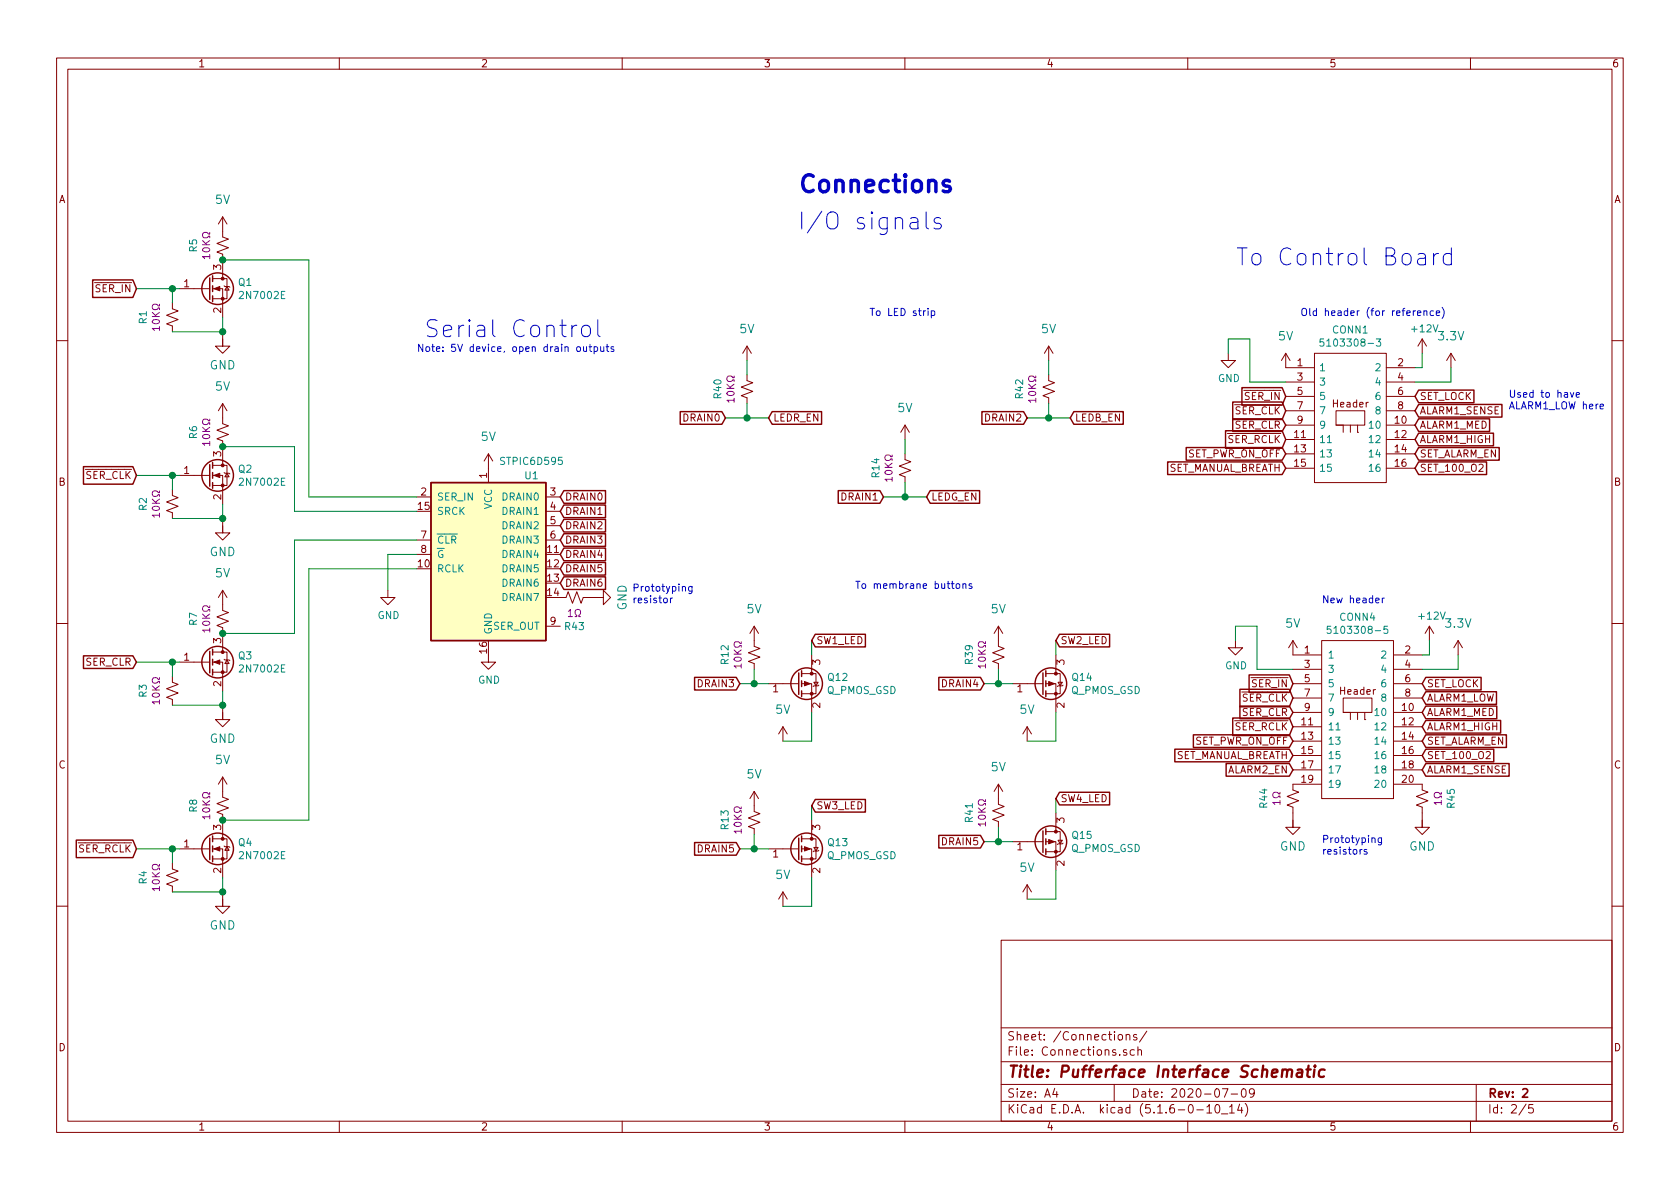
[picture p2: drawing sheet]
EESchema Schematic File Version 4
EELAYER 30 0
EELAYER END
$Descr A4 11693 8268
encoding utf-8
Sheet 2 5
Title "Pufferface Interface Schematic"
Date "2020-07-09"
Rev "2"
Comp ""
Comment1 ""
Comment2 ""
Comment3 ""
Comment4 ""
$EndDescr
$Comp
L Pufferfish:3.3V #SUPPLY?
U 1 1
P 10100 2550
AR Path="/5F0AC5EA" Ref="#SUPPLY?"  Part="1" 
AR Path="/5EE1053C/5F0AC5EA" Ref="#SUPPLY?"  Part="1" 
AR Path="/5EE81B75/5F0AC5EA" Ref="#SUPPLY?"  Part="1" 
AR Path="/5EE54DB7/5F0AC5EA" Ref="#SUPPLY?"  Part="1" 
AR Path="/5F073FC4/5F0AC5EA" Ref="#SUPPLY02"  Part="1" 
F 0 "#SUPPLY02" H 10100 2550 50  0001 C CNN
F 1 "3.3V" H 10100 2772 59  0000 C CNN
F 2 "" H 10100 2550 50  0001 C CNN
F 3 "" H 10100 2550 50  0001 C CNN
	1    10100 2550
	1    0    0    -1  
$EndComp
$Comp
L power:GND #PWR01
U 1 1
P 8550 2450
F 0 "#PWR01" H 8550 2200 50  0001 C CNN
F 1 "GND" H 8555 2277 50  0000 C CNN
F 2 "" H 8550 2450 50  0001 C CNN
F 3 "" H 8550 2450 50  0001 C CNN
	1    8550 2450
	1    0    0    -1  
$EndComp
Text GLabel 950  3300 0    50   Input ~ 0
~SER_CLK
Text GLabel 950  5900 0    50   Input ~ 0
~SER_RCLK
Text GLabel 8950 3150 0    50   Input ~ 0
SET_PWR_ON_OFF
Text GLabel 8950 3250 0    50   Input ~ 0
SET_MANUAL_BREATH
Wire Wire Line
	8950 2650 8700 2650
Wire Wire Line
	8700 2650 8700 2350
Wire Wire Line
	8700 2350 8550 2350
Wire Wire Line
	8550 2350 8550 2450
Text Notes 8600 1850 0    118  ~ 0
To Control Board
Wire Wire Line
	9900 2550 9850 2550
Wire Wire Line
	9900 2450 9900 2550
$Comp
L power:+12V #PWR02
U 1 1
P 9900 2450
F 0 "#PWR02" H 9900 2300 50  0001 C CNN
F 1 "+12V" H 9915 2623 50  0000 C CNN
F 2 "" H 9900 2450 50  0001 C CNN
F 3 "" H 9900 2450 50  0001 C CNN
	1    9900 2450
	1    0    0    -1  
$EndComp
$Comp
L Pufferfish:5V #SUPPLY01
U 1 1
P 8950 2550
F 0 "#SUPPLY01" H 8950 2550 50  0001 C CNN
F 1 "5V" H 8950 2772 59  0000 C CNN
F 2 "" H 8950 2550 50  0001 C CNN
F 3 "" H 8950 2550 50  0001 C CNN
	1    8950 2550
	1    0    0    -1  
$EndComp
$Comp
L power:GND #PWR03
U 1 1
P 2700 4100
F 0 "#PWR03" H 2700 3850 50  0001 C CNN
F 1 "GND" H 2705 3927 50  0000 C CNN
F 2 "" H 2700 4100 50  0001 C CNN
F 3 "" H 2700 4100 50  0001 C CNN
	1    2700 4100
	1    0    0    -1  
$EndComp
Text GLabel 8950 2750 0    50   Input ~ 0
~SER_IN
Text GLabel 8950 2850 0    50   Input ~ 0
~SER_CLK
Text GLabel 8950 3050 0    50   Input ~ 0
~SER_RCLK
$Comp
L Pufferfish:RES_SMD_0805 R?
U 1 1
P 1200 2200
AR Path="/5F0DB61F" Ref="R?"  Part="1" 
AR Path="/5EE41C08/5F0DB61F" Ref="R?"  Part="1" 
AR Path="/5F073FE9/5F0DB61F" Ref="R?"  Part="1" 
AR Path="/5F073FC4/5F0DB61F" Ref="R1"  Part="1" 
F 0 "R1" V 995 2200 50  0000 C CNN
F 1 "RES_SMD_0805" H 1280 2010 50  0001 L CNN
F 2 "Pufferfish:RES_SMD_0805" H 1400 1800 50  0001 C CNN
F 3 "~" H 1200 2200 50  0001 C CNN
F 4 "?%" H 1350 2100 50  0001 C CNN "Tolerance"
F 5 "10KΩ" V 1086 2200 50  0000 C CNN "Resistance"
	1    1200 2200
	1    0    0    -1  
$EndComp
$Comp
L Pufferfish:GND #GND?
U 1 1
P 1550 2400
AR Path="/5F0DB625" Ref="#GND?"  Part="1" 
AR Path="/5EE41C08/5F0DB625" Ref="#GND?"  Part="1" 
AR Path="/5F073FE9/5F0DB625" Ref="#GND?"  Part="1" 
AR Path="/5F073FC4/5F0DB625" Ref="#GND01"  Part="1" 
F 0 "#GND01" H 1550 2400 50  0001 C CNN
F 1 "GND" H 1550 2270 59  0000 C CNN
F 2 "" H 1550 2400 50  0001 C CNN
F 3 "" H 1550 2400 50  0001 C CNN
	1    1550 2400
	1    0    0    -1  
$EndComp
Wire Wire Line
	1200 2300 1550 2300
Wire Wire Line
	1550 2200 1550 2300
Connection ~ 1550 2300
Wire Wire Line
	1200 3300 1200 3400
Wire Wire Line
	1200 3300 1250 3300
$Comp
L Transistor_FET:2N7002E Q?
U 1 1
P 1450 3300
AR Path="/5F073FE9/5F119AA1" Ref="Q?"  Part="1" 
AR Path="/5F073FC4/5F119AA1" Ref="Q2"  Part="1" 
F 0 "Q2" H 1654 3346 50  0000 L CNN
F 1 "2N7002E" H 1654 3255 50  0000 L CNN
F 2 "Package_TO_SOT_SMD:SOT-23" H 1650 3225 50  0001 L CIN
F 3 "http://www.diodes.com/assets/Datasheets/ds30376.pdf" H 1450 3300 50  0001 L CNN
	1    1450 3300
	1    0    0    -1  
$EndComp
$Comp
L Pufferfish:RES_SMD_0805 R?
U 1 1
P 1200 3500
AR Path="/5F119AAD" Ref="R?"  Part="1" 
AR Path="/5EE41C08/5F119AAD" Ref="R?"  Part="1" 
AR Path="/5F073FE9/5F119AAD" Ref="R?"  Part="1" 
AR Path="/5F073FC4/5F119AAD" Ref="R2"  Part="1" 
F 0 "R2" V 995 3500 50  0000 C CNN
F 1 "RES_SMD_0805" H 1280 3310 50  0001 L CNN
F 2 "Pufferfish:RES_SMD_0805" H 1400 3100 50  0001 C CNN
F 3 "~" H 1200 3500 50  0001 C CNN
F 4 "?%" H 1350 3400 50  0001 C CNN "Tolerance"
F 5 "10KΩ" V 1086 3500 50  0000 C CNN "Resistance"
	1    1200 3500
	1    0    0    -1  
$EndComp
$Comp
L Pufferfish:GND #GND?
U 1 1
P 1550 3700
AR Path="/5F119AB7" Ref="#GND?"  Part="1" 
AR Path="/5EE41C08/5F119AB7" Ref="#GND?"  Part="1" 
AR Path="/5F073FE9/5F119AB7" Ref="#GND?"  Part="1" 
AR Path="/5F073FC4/5F119AB7" Ref="#GND02"  Part="1" 
F 0 "#GND02" H 1550 3700 50  0001 C CNN
F 1 "GND" H 1550 3570 59  0000 C CNN
F 2 "" H 1550 3700 50  0001 C CNN
F 3 "" H 1550 3700 50  0001 C CNN
	1    1550 3700
	1    0    0    -1  
$EndComp
Wire Wire Line
	1200 3600 1550 3600
Wire Wire Line
	1550 3500 1550 3600
$Comp
L Pufferfish:RES_SMD_0805 R?
U 1 1
P 1550 3000
AR Path="/5F119AC5" Ref="R?"  Part="1" 
AR Path="/5EE41C08/5F119AC5" Ref="R?"  Part="1" 
AR Path="/5F073FE9/5F119AC5" Ref="R?"  Part="1" 
AR Path="/5F073FC4/5F119AC5" Ref="R6"  Part="1" 
F 0 "R6" V 1345 3000 50  0000 C CNN
F 1 "RES_SMD_0805" H 1630 2810 50  0001 L CNN
F 2 "Pufferfish:RES_SMD_0805" H 1750 2600 50  0001 C CNN
F 3 "~" H 1550 3000 50  0001 C CNN
F 4 "?%" H 1700 2900 50  0001 C CNN "Tolerance"
F 5 "10KΩ" V 1436 3000 50  0000 C CNN "Resistance"
	1    1550 3000
	1    0    0    -1  
$EndComp
$Comp
L Pufferfish:5V #SUPPLY04
U 1 1
P 1550 2900
F 0 "#SUPPLY04" H 1550 2900 50  0001 C CNN
F 1 "5V" H 1550 3122 59  0000 C CNN
F 2 "" H 1550 2900 50  0001 C CNN
F 3 "" H 1550 2900 50  0001 C CNN
	1    1550 2900
	1    0    0    -1  
$EndComp
Wire Wire Line
	950  3300 1200 3300
Connection ~ 1200 3300
Connection ~ 1550 3600
Wire Wire Line
	1200 4600 1200 4700
Wire Wire Line
	1200 4600 1250 4600
$Comp
L Transistor_FET:2N7002E Q?
U 1 1
P 1450 4600
AR Path="/5F073FE9/5F11ED37" Ref="Q?"  Part="1" 
AR Path="/5F073FC4/5F11ED37" Ref="Q3"  Part="1" 
F 0 "Q3" H 1654 4646 50  0000 L CNN
F 1 "2N7002E" H 1654 4555 50  0000 L CNN
F 2 "Package_TO_SOT_SMD:SOT-23" H 1650 4525 50  0001 L CIN
F 3 "http://www.diodes.com/assets/Datasheets/ds30376.pdf" H 1450 4600 50  0001 L CNN
	1    1450 4600
	1    0    0    -1  
$EndComp
$Comp
L Pufferfish:RES_SMD_0805 R?
U 1 1
P 1200 4800
AR Path="/5F11ED43" Ref="R?"  Part="1" 
AR Path="/5EE41C08/5F11ED43" Ref="R?"  Part="1" 
AR Path="/5F073FE9/5F11ED43" Ref="R?"  Part="1" 
AR Path="/5F073FC4/5F11ED43" Ref="R3"  Part="1" 
F 0 "R3" V 995 4800 50  0000 C CNN
F 1 "RES_SMD_0805" H 1280 4610 50  0001 L CNN
F 2 "Pufferfish:RES_SMD_0805" H 1400 4400 50  0001 C CNN
F 3 "~" H 1200 4800 50  0001 C CNN
F 4 "?%" H 1350 4700 50  0001 C CNN "Tolerance"
F 5 "10KΩ" V 1086 4800 50  0000 C CNN "Resistance"
	1    1200 4800
	1    0    0    -1  
$EndComp
$Comp
L Pufferfish:GND #GND?
U 1 1
P 1550 5000
AR Path="/5F11ED4D" Ref="#GND?"  Part="1" 
AR Path="/5EE41C08/5F11ED4D" Ref="#GND?"  Part="1" 
AR Path="/5F073FE9/5F11ED4D" Ref="#GND?"  Part="1" 
AR Path="/5F073FC4/5F11ED4D" Ref="#GND03"  Part="1" 
F 0 "#GND03" H 1550 5000 50  0001 C CNN
F 1 "GND" H 1550 4870 59  0000 C CNN
F 2 "" H 1550 5000 50  0001 C CNN
F 3 "" H 1550 5000 50  0001 C CNN
	1    1550 5000
	1    0    0    -1  
$EndComp
Wire Wire Line
	1200 4900 1550 4900
Wire Wire Line
	1550 4800 1550 4900
$Comp
L Pufferfish:RES_SMD_0805 R?
U 1 1
P 1550 4300
AR Path="/5F11ED5B" Ref="R?"  Part="1" 
AR Path="/5EE41C08/5F11ED5B" Ref="R?"  Part="1" 
AR Path="/5F073FE9/5F11ED5B" Ref="R?"  Part="1" 
AR Path="/5F073FC4/5F11ED5B" Ref="R7"  Part="1" 
F 0 "R7" V 1345 4300 50  0000 C CNN
F 1 "RES_SMD_0805" H 1630 4110 50  0001 L CNN
F 2 "Pufferfish:RES_SMD_0805" H 1750 3900 50  0001 C CNN
F 3 "~" H 1550 4300 50  0001 C CNN
F 4 "?%" H 1700 4200 50  0001 C CNN "Tolerance"
F 5 "10KΩ" V 1436 4300 50  0000 C CNN "Resistance"
	1    1550 4300
	1    0    0    -1  
$EndComp
$Comp
L Pufferfish:5V #SUPPLY05
U 1 1
P 1550 4200
F 0 "#SUPPLY05" H 1550 4200 50  0001 C CNN
F 1 "5V" H 1550 4422 59  0000 C CNN
F 2 "" H 1550 4200 50  0001 C CNN
F 3 "" H 1550 4200 50  0001 C CNN
	1    1550 4200
	1    0    0    -1  
$EndComp
Wire Wire Line
	950  4600 1200 4600
Connection ~ 1200 4600
Connection ~ 1550 4900
Wire Wire Line
	1200 5900 1200 6000
Wire Wire Line
	1200 5900 1250 5900
$Comp
L Transistor_FET:2N7002E Q?
U 1 1
P 1450 5900
AR Path="/5F073FE9/5F11ED75" Ref="Q?"  Part="1" 
AR Path="/5F073FC4/5F11ED75" Ref="Q4"  Part="1" 
F 0 "Q4" H 1654 5946 50  0000 L CNN
F 1 "2N7002E" H 1654 5855 50  0000 L CNN
F 2 "Package_TO_SOT_SMD:SOT-23" H 1650 5825 50  0001 L CIN
F 3 "http://www.diodes.com/assets/Datasheets/ds30376.pdf" H 1450 5900 50  0001 L CNN
	1    1450 5900
	1    0    0    -1  
$EndComp
$Comp
L Pufferfish:RES_SMD_0805 R?
U 1 1
P 1200 6100
AR Path="/5F11ED81" Ref="R?"  Part="1" 
AR Path="/5EE41C08/5F11ED81" Ref="R?"  Part="1" 
AR Path="/5F073FE9/5F11ED81" Ref="R?"  Part="1" 
AR Path="/5F073FC4/5F11ED81" Ref="R4"  Part="1" 
F 0 "R4" V 995 6100 50  0000 C CNN
F 1 "RES_SMD_0805" H 1280 5910 50  0001 L CNN
F 2 "Pufferfish:RES_SMD_0805" H 1400 5700 50  0001 C CNN
F 3 "~" H 1200 6100 50  0001 C CNN
F 4 "?%" H 1350 6000 50  0001 C CNN "Tolerance"
F 5 "10KΩ" V 1086 6100 50  0000 C CNN "Resistance"
	1    1200 6100
	1    0    0    -1  
$EndComp
$Comp
L Pufferfish:GND #GND?
U 1 1
P 1550 6300
AR Path="/5F11ED8B" Ref="#GND?"  Part="1" 
AR Path="/5EE41C08/5F11ED8B" Ref="#GND?"  Part="1" 
AR Path="/5F073FE9/5F11ED8B" Ref="#GND?"  Part="1" 
AR Path="/5F073FC4/5F11ED8B" Ref="#GND04"  Part="1" 
F 0 "#GND04" H 1550 6300 50  0001 C CNN
F 1 "GND" H 1550 6170 59  0000 C CNN
F 2 "" H 1550 6300 50  0001 C CNN
F 3 "" H 1550 6300 50  0001 C CNN
	1    1550 6300
	1    0    0    -1  
$EndComp
Wire Wire Line
	1200 6200 1550 6200
Wire Wire Line
	1550 6100 1550 6200
$Comp
L Pufferfish:RES_SMD_0805 R?
U 1 1
P 1550 5600
AR Path="/5F11ED99" Ref="R?"  Part="1" 
AR Path="/5EE41C08/5F11ED99" Ref="R?"  Part="1" 
AR Path="/5F073FE9/5F11ED99" Ref="R?"  Part="1" 
AR Path="/5F073FC4/5F11ED99" Ref="R8"  Part="1" 
F 0 "R8" V 1345 5600 50  0000 C CNN
F 1 "RES_SMD_0805" H 1630 5410 50  0001 L CNN
F 2 "Pufferfish:RES_SMD_0805" H 1750 5200 50  0001 C CNN
F 3 "~" H 1550 5600 50  0001 C CNN
F 4 "?%" H 1700 5500 50  0001 C CNN "Tolerance"
F 5 "10KΩ" V 1436 5600 50  0000 C CNN "Resistance"
	1    1550 5600
	1    0    0    -1  
$EndComp
$Comp
L Pufferfish:5V #SUPPLY06
U 1 1
P 1550 5500
F 0 "#SUPPLY06" H 1550 5500 50  0001 C CNN
F 1 "5V" H 1550 5722 59  0000 C CNN
F 2 "" H 1550 5500 50  0001 C CNN
F 3 "" H 1550 5500 50  0001 C CNN
	1    1550 5500
	1    0    0    -1  
$EndComp
Wire Wire Line
	950  5900 1200 5900
Connection ~ 1200 5900
Connection ~ 1550 6200
Wire Wire Line
	1550 4400 2050 4400
Connection ~ 1550 4400
Wire Wire Line
	1550 5700 2150 5700
Connection ~ 1550 5700
Text GLabel 8950 2950 0    50   Input ~ 0
SER_CLR
Text GLabel 9850 3250 2    50   Input ~ 0
SET_100_O2
Wire Wire Line
	10100 2650 9850 2650
Wire Wire Line
	10100 2550 10100 2650
Text GLabel 9850 3150 2    50   Input ~ 0
SET_ALARM_EN
Text GLabel 9850 2750 2    50   Input ~ 0
SET_LOCK
Text GLabel 9850 2950 2    50   Input ~ 0
ALARM1_MED
Text GLabel 9850 3050 2    50   Input ~ 0
ALARM1_HIGH
Text GLabel 9850 2850 2    50   Input ~ 0
ALARM1_SENSE
Connection ~ 1550 1800
Wire Wire Line
	1550 1800 2150 1800
Connection ~ 1200 2000
Wire Wire Line
	950  2000 1200 2000
$Comp
L Pufferfish:5V #SUPPLY03
U 1 1
P 1550 1600
F 0 "#SUPPLY03" H 1550 1600 50  0001 C CNN
F 1 "5V" H 1550 1822 59  0000 C CNN
F 2 "" H 1550 1600 50  0001 C CNN
F 3 "" H 1550 1600 50  0001 C CNN
	1    1550 1600
	1    0    0    -1  
$EndComp
$Comp
L Pufferfish:RES_SMD_0805 R?
U 1 1
P 1550 1700
AR Path="/5F0DDABE" Ref="R?"  Part="1" 
AR Path="/5EE41C08/5F0DDABE" Ref="R?"  Part="1" 
AR Path="/5F073FE9/5F0DDABE" Ref="R?"  Part="1" 
AR Path="/5F073FC4/5F0DDABE" Ref="R5"  Part="1" 
F 0 "R5" V 1345 1700 50  0000 C CNN
F 1 "RES_SMD_0805" H 1630 1510 50  0001 L CNN
F 2 "Pufferfish:RES_SMD_0805" H 1750 1300 50  0001 C CNN
F 3 "~" H 1550 1700 50  0001 C CNN
F 4 "?%" H 1700 1600 50  0001 C CNN "Tolerance"
F 5 "10KΩ" V 1436 1700 50  0000 C CNN "Resistance"
	1    1550 1700
	1    0    0    -1  
$EndComp
$Comp
L Transistor_FET:2N7002E Q?
U 1 1
P 1450 2000
AR Path="/5F073FE9/5F0DB616" Ref="Q?"  Part="1" 
AR Path="/5F073FC4/5F0DB616" Ref="Q1"  Part="1" 
F 0 "Q1" H 1654 2046 50  0000 L CNN
F 1 "2N7002E" H 1654 1955 50  0000 L CNN
F 2 "Package_TO_SOT_SMD:SOT-23" H 1650 1925 50  0001 L CIN
F 3 "http://www.diodes.com/assets/Datasheets/ds30376.pdf" H 1450 2000 50  0001 L CNN
	1    1450 2000
	1    0    0    -1  
$EndComp
Wire Wire Line
	1200 2000 1250 2000
Wire Wire Line
	1200 2000 1200 2100
Text GLabel 950  2000 0    50   Input ~ 0
~SER_IN
Connection ~ 1550 3100
Wire Wire Line
	1550 3100 2050 3100
Wire Wire Line
	2050 3100 2050 3550
Wire Wire Line
	2150 1800 2150 3450
Wire Wire Line
	2050 4400 2050 3750
Wire Wire Line
	2150 5700 2150 3950
Wire Wire Line
	2700 3850 2700 4100
Wire Wire Line
	2900 3850 2700 3850
$Comp
L power:GND #PWR04
U 1 1
P 3400 4550
F 0 "#PWR04" H 3400 4300 50  0001 C CNN
F 1 "GND" H 3405 4377 50  0000 C CNN
F 2 "" H 3400 4550 50  0001 C CNN
F 3 "" H 3400 4550 50  0001 C CNN
	1    3400 4550
	1    0    0    -1  
$EndComp
$Comp
L Pufferfish:STPIC6D595 U1
U 1 1
P 3400 3850
F 0 "U1" H 3700 4400 50  0000 C CNN
F 1 "STPIC6D595" H 3700 4500 50  0000 C CNN
F 2 "Package_SO:SO-16_5.3x10.2mm_P1.27mm" H 3500 3150 50  0001 C CNN
F 3 "https://www.st.com/content/ccc/resource/technical/document/datasheet/e5/1c/d3/4a/66/f5/41/dc/CD00163738.pdf/files/CD00163738.pdf/jcr:content/translations/en.CD00163738.pdf" H 3500 3150 50  0001 C CNN
	1    3400 3850
	1    0    0    -1  
$EndComp
Text Notes 6050 2200 0    50   ~ 0
To LED strip
Text Notes 2950 2350 0    118  ~ 0
Serial Control
Text Notes 2900 2450 0    50   ~ 0
Note: 5V device, open drain outputs
$Comp
L Pufferfish:5V #SUPPLY07
U 1 1
P 3400 3250
F 0 "#SUPPLY07" H 3400 3250 50  0001 C CNN
F 1 "5V" H 3400 3472 59  0000 C CNN
F 2 "" H 3400 3250 50  0001 C CNN
F 3 "" H 3400 3250 50  0001 C CNN
	1    3400 3250
	1    0    0    -1  
$EndComp
Wire Wire Line
	2150 3450 2900 3450
Wire Wire Line
	2050 3550 2900 3550
Wire Wire Line
	2050 3750 2900 3750
Wire Wire Line
	2150 3950 2900 3950
Text Notes 5550 1600 0    118  ~ 0
I/O signals
Text Notes 5550 1350 0    118  ~ 24
Connections
$Comp
L power:GND #PWR0101
U 1 1
P 8600 4450
F 0 "#PWR0101" H 8600 4200 50  0001 C CNN
F 1 "GND" H 8605 4277 50  0000 C CNN
F 2 "" H 8600 4450 50  0001 C CNN
F 3 "" H 8600 4450 50  0001 C CNN
	1    8600 4450
	1    0    0    -1  
$EndComp
Wire Wire Line
	8750 4650 8750 4350
Wire Wire Line
	8750 4350 8600 4350
Wire Wire Line
	8600 4350 8600 4450
$Comp
L Pufferfish:5103308-5 CONN4
U 1 1
P 9500 4950
F 0 "CONN4" H 9450 5615 50  0000 C CNN
F 1 "5103308-5" H 9450 5524 50  0000 C CNN
F 2 "Pufferfish:5103308-5" H 9450 5550 50  0001 C CNN
F 3 "" H 9450 5550 50  0001 C CNN
	1    9500 4950
	1    0    0    -1  
$EndComp
$Comp
L Pufferfish:5V #SUPPLY0109
U 1 1
P 9000 4550
F 0 "#SUPPLY0109" H 9000 4550 50  0001 C CNN
F 1 "5V" H 9000 4772 59  0000 C CNN
F 2 "" H 9000 4550 50  0001 C CNN
F 3 "" H 9000 4550 50  0001 C CNN
	1    9000 4550
	1    0    0    -1  
$EndComp
Text GLabel 9900 5350 2    50   Input ~ 0
ALARM1_SENSE
Wire Wire Line
	10150 4550 10150 4650
Wire Wire Line
	10150 4650 9900 4650
$Comp
L power:+12V #PWR0102
U 1 1
P 9950 4450
F 0 "#PWR0102" H 9950 4300 50  0001 C CNN
F 1 "+12V" H 9965 4623 50  0000 C CNN
F 2 "" H 9950 4450 50  0001 C CNN
F 3 "" H 9950 4450 50  0001 C CNN
	1    9950 4450
	1    0    0    -1  
$EndComp
Wire Wire Line
	9950 4450 9950 4550
Wire Wire Line
	9950 4550 9900 4550
$Comp
L Pufferfish:3.3V #SUPPLY?
U 1 1
P 10150 4550
AR Path="/5F89FAA1" Ref="#SUPPLY?"  Part="1" 
AR Path="/5EE1053C/5F89FAA1" Ref="#SUPPLY?"  Part="1" 
AR Path="/5EE81B75/5F89FAA1" Ref="#SUPPLY?"  Part="1" 
AR Path="/5EE54DB7/5F89FAA1" Ref="#SUPPLY?"  Part="1" 
AR Path="/5F073FC4/5F89FAA1" Ref="#SUPPLY0110"  Part="1" 
F 0 "#SUPPLY0110" H 10150 4550 50  0001 C CNN
F 1 "3.3V" H 10150 4772 59  0000 C CNN
F 2 "" H 10150 4550 50  0001 C CNN
F 3 "" H 10150 4550 50  0001 C CNN
	1    10150 4550
	1    0    0    -1  
$EndComp
Wire Wire Line
	9000 4650 8750 4650
Text GLabel 9000 5350 0    50   Input ~ 0
ALARM2_EN
Text Notes 10500 2850 0    50   ~ 0
Used to have \nALARM1_LOW here
$Comp
L Controller_Library:5103308-3 CONN1
U 1 1
P 8950 2550
F 0 "CONN1" H 9400 2815 50  0000 C CNN
F 1 "5103308-3" H 9400 2724 50  0000 C CNN
F 2 "Pufferfish:SHDR16W66P254_2X8" H 10250 2550 50  0001 L CNN
F 3 "http://componentsearchengine.com/Datasheets/1/5103308-3.pdf" H 10250 2450 50  0001 L CNN
F 4 "HEADER, STRT 16WAY" H 10250 2350 50  0001 L CNN "Description"
F 5 "9.982" H 10250 2250 50  0001 L CNN "Height"
F 6 "571-5103308-3" H 10250 2150 50  0001 L CNN "Mouser Part Number"
F 7 "https://www.mouser.co.uk/ProductDetail/TE-Connectivity/5103308-3?qs=84A%2FDAdkstKEP4rFsvD2pQ%3D%3D" H 10250 2050 50  0001 L CNN "Mouser Price/Stock"
F 8 "TE Connectivity" H 10250 1950 50  0001 L CNN "Manufacturer_Name"
F 9 "5103308-3" H 10250 1850 50  0001 L CNN "Manufacturer_Part_Number"
	1    8950 2550
	1    0    0    -1  
$EndComp
Text GLabel 950  4600 0    50   Input ~ 0
SER_CLR
Text Notes 9050 2200 0    50   ~ 0
Old header (for reference)
Text Notes 9200 4200 0    50   ~ 0
New header
Text GLabel 9000 5150 0    50   Input ~ 0
SET_PWR_ON_OFF
Text GLabel 9000 5250 0    50   Input ~ 0
SET_MANUAL_BREATH
Text GLabel 9000 4750 0    50   Input ~ 0
~SER_IN
Text GLabel 9000 4850 0    50   Input ~ 0
~SER_CLK
Text GLabel 9000 5050 0    50   Input ~ 0
~SER_RCLK
Text GLabel 9000 4950 0    50   Input ~ 0
SER_CLR
Text GLabel 9900 4750 2    50   Input ~ 0
SET_LOCK
Text GLabel 9900 4850 2    50   Input ~ 0
ALARM1_LOW
Text GLabel 9900 5250 2    50   Input ~ 0
SET_100_O2
Text GLabel 9900 5150 2    50   Input ~ 0
SET_ALARM_EN
Text GLabel 9900 4950 2    50   Input ~ 0
ALARM1_MED
Text GLabel 9900 5050 2    50   Input ~ 0
ALARM1_HIGH
Text GLabel 3900 3550 2    50   Input ~ 0
DRAIN1
Text GLabel 3900 3650 2    50   Input ~ 0
DRAIN2
Text GLabel 3900 3750 2    50   Input ~ 0
DRAIN3
Text GLabel 3900 3850 2    50   Input ~ 0
DRAIN4
Text GLabel 3900 3950 2    50   Input ~ 0
DRAIN5
Text GLabel 3900 4050 2    50   Input ~ 0
DRAIN6
Text GLabel 5050 2900 0    50   Input ~ 0
DRAIN0
$Comp
L Pufferfish:RES_SMD_0805 R?
U 1 1
P 6950 5650
AR Path="/5F747C0F" Ref="R?"  Part="1" 
AR Path="/5EE41C08/5F747C0F" Ref="R?"  Part="1" 
AR Path="/5F073FE9/5F747C0F" Ref="R?"  Part="1" 
AR Path="/5F073FC4/5F747C0F" Ref="R41"  Part="1" 
F 0 "R41" V 6745 5650 50  0000 C CNN
F 1 "RES_SMD_0805" H 7030 5460 50  0001 L CNN
F 2 "Pufferfish:RES_SMD_0805" H 7150 5250 50  0001 C CNN
F 3 "~" H 6950 5650 50  0001 C CNN
F 4 "?%" H 7100 5550 50  0001 C CNN "Tolerance"
F 5 "10KΩ" V 6836 5650 50  0000 C CNN "Resistance"
	1    6950 5650
	1    0    0    -1  
$EndComp
Text GLabel 6850 5850 0    50   Input ~ 0
DRAIN5
$Comp
L Device:Q_PMOS_GSD Q15
U 1 1
P 7250 5850
F 0 "Q15" H 7455 5896 50  0000 L CNN
F 1 "Q_PMOS_GSD" H 7455 5805 50  0000 L CNN
F 2 "Package_TO_SOT_SMD:SuperSOT-3" H 7450 5950 50  0001 C CNN
F 3 "~" H 7250 5850 50  0001 C CNN
	1    7250 5850
	1    0    0    -1  
$EndComp
$Comp
L Device:Q_PMOS_GSD Q13
U 1 1
P 5550 5900
F 0 "Q13" H 5755 5946 50  0000 L CNN
F 1 "Q_PMOS_GSD" H 5755 5855 50  0000 L CNN
F 2 "Package_TO_SOT_SMD:SuperSOT-3" H 5750 6000 50  0001 C CNN
F 3 "~" H 5550 5900 50  0001 C CNN
	1    5550 5900
	1    0    0    -1  
$EndComp
Text GLabel 5150 5900 0    50   Input ~ 0
DRAIN5
$Comp
L Pufferfish:RES_SMD_0805 R?
U 1 1
P 5250 5700
AR Path="/5F73D3D8" Ref="R?"  Part="1" 
AR Path="/5EE41C08/5F73D3D8" Ref="R?"  Part="1" 
AR Path="/5F073FE9/5F73D3D8" Ref="R?"  Part="1" 
AR Path="/5F073FC4/5F73D3D8" Ref="R13"  Part="1" 
F 0 "R13" V 5045 5700 50  0000 C CNN
F 1 "RES_SMD_0805" H 5330 5510 50  0001 L CNN
F 2 "Pufferfish:RES_SMD_0805" H 5450 5300 50  0001 C CNN
F 3 "~" H 5250 5700 50  0001 C CNN
F 4 "?%" H 5400 5600 50  0001 C CNN "Tolerance"
F 5 "10KΩ" V 5136 5700 50  0000 C CNN "Resistance"
	1    5250 5700
	1    0    0    -1  
$EndComp
$Comp
L Device:Q_PMOS_GSD Q14
U 1 1
P 7250 4750
F 0 "Q14" H 7455 4796 50  0000 L CNN
F 1 "Q_PMOS_GSD" H 7455 4705 50  0000 L CNN
F 2 "Package_TO_SOT_SMD:SuperSOT-3" H 7450 4850 50  0001 C CNN
F 3 "~" H 7250 4750 50  0001 C CNN
	1    7250 4750
	1    0    0    -1  
$EndComp
Text GLabel 6850 4750 0    50   Input ~ 0
DRAIN4
$Comp
L Pufferfish:RES_SMD_0805 R?
U 1 1
P 6950 4550
AR Path="/5F734667" Ref="R?"  Part="1" 
AR Path="/5EE41C08/5F734667" Ref="R?"  Part="1" 
AR Path="/5F073FE9/5F734667" Ref="R?"  Part="1" 
AR Path="/5F073FC4/5F734667" Ref="R39"  Part="1" 
F 0 "R39" V 6745 4550 50  0000 C CNN
F 1 "RES_SMD_0805" H 7030 4360 50  0001 L CNN
F 2 "Pufferfish:RES_SMD_0805" H 7150 4150 50  0001 C CNN
F 3 "~" H 6950 4550 50  0001 C CNN
F 4 "?%" H 7100 4450 50  0001 C CNN "Tolerance"
F 5 "10KΩ" V 6836 4550 50  0000 C CNN "Resistance"
	1    6950 4550
	1    0    0    -1  
$EndComp
Text GLabel 5150 4750 0    50   Input ~ 0
DRAIN3
$Comp
L Pufferfish:RES_SMD_0805 R?
U 1 1
P 5250 4550
AR Path="/5F72C2A7" Ref="R?"  Part="1" 
AR Path="/5EE41C08/5F72C2A7" Ref="R?"  Part="1" 
AR Path="/5F073FE9/5F72C2A7" Ref="R?"  Part="1" 
AR Path="/5F073FC4/5F72C2A7" Ref="R12"  Part="1" 
F 0 "R12" V 5045 4550 50  0000 C CNN
F 1 "RES_SMD_0805" H 5330 4360 50  0001 L CNN
F 2 "Pufferfish:RES_SMD_0805" H 5450 4150 50  0001 C CNN
F 3 "~" H 5250 4550 50  0001 C CNN
F 4 "?%" H 5400 4450 50  0001 C CNN "Tolerance"
F 5 "10KΩ" V 5136 4550 50  0000 C CNN "Resistance"
	1    5250 4550
	1    0    0    -1  
$EndComp
$Comp
L Pufferfish:5V #SUPPLY0105
U 1 1
P 5450 5150
F 0 "#SUPPLY0105" H 5450 5150 50  0001 C CNN
F 1 "5V" H 5450 5372 59  0000 C CNN
F 2 "" H 5450 5150 50  0001 C CNN
F 3 "" H 5450 5150 50  0001 C CNN
	1    5450 5150
	1    0    0    -1  
$EndComp
Text GLabel 7350 5550 2    50   Input ~ 0
SW4_LED
Text GLabel 5650 5600 2    50   Input ~ 0
SW3_LED
Text GLabel 7350 4450 2    50   Input ~ 0
SW2_LED
Text GLabel 5650 4450 2    50   Input ~ 0
SW1_LED
Wire Wire Line
	5200 2600 5200 2500
Wire Wire Line
	5200 2800 5200 2900
$Comp
L Pufferfish:5V #SUPPLY0107
U 1 1
P 5200 2500
F 0 "#SUPPLY0107" H 5200 2500 50  0001 C CNN
F 1 "5V" H 5200 2722 59  0000 C CNN
F 2 "" H 5200 2500 50  0001 C CNN
F 3 "" H 5200 2500 50  0001 C CNN
	1    5200 2500
	1    0    0    -1  
$EndComp
Text GLabel 5350 2900 2    50   Input ~ 0
LEDR_EN
Connection ~ 5200 2900
Wire Wire Line
	5200 2900 5350 2900
Wire Wire Line
	5050 2900 5200 2900
Text GLabel 3900 3450 2    50   Input ~ 0
DRAIN0
Wire Wire Line
	6150 3450 6300 3450
Wire Wire Line
	6300 3450 6450 3450
Connection ~ 6300 3450
Text GLabel 6450 3450 2    50   Input ~ 0
LEDG_EN
Text GLabel 6150 3450 0    50   Input ~ 0
DRAIN1
Wire Wire Line
	6300 3350 6300 3450
Wire Wire Line
	6300 3150 6300 3050
$Comp
L Pufferfish:RES_SMD_0805 R?
U 1 1
P 6300 3250
AR Path="/5F7A8662" Ref="R?"  Part="1" 
AR Path="/5EE41C08/5F7A8662" Ref="R?"  Part="1" 
AR Path="/5F073FE9/5F7A8662" Ref="R?"  Part="1" 
AR Path="/5F073FC4/5F7A8662" Ref="R14"  Part="1" 
F 0 "R14" V 6095 3250 50  0000 C CNN
F 1 "RES_SMD_0805" H 6380 3060 50  0001 L CNN
F 2 "Pufferfish:RES_SMD_0805" H 6500 2850 50  0001 C CNN
F 3 "~" H 6300 3250 50  0001 C CNN
F 4 "?%" H 6450 3150 50  0001 C CNN "Tolerance"
F 5 "10KΩ" V 6186 3250 50  0000 C CNN "Resistance"
	1    6300 3250
	1    0    0    -1  
$EndComp
$Comp
L Pufferfish:5V #SUPPLY0106
U 1 1
P 6300 3050
F 0 "#SUPPLY0106" H 6300 3050 50  0001 C CNN
F 1 "5V" H 6300 3272 59  0000 C CNN
F 2 "" H 6300 3050 50  0001 C CNN
F 3 "" H 6300 3050 50  0001 C CNN
	1    6300 3050
	1    0    0    -1  
$EndComp
Wire Wire Line
	7300 2900 7450 2900
Connection ~ 7300 2900
Text GLabel 7450 2900 2    50   Input ~ 0
LEDB_EN
Text GLabel 7150 2900 0    50   Input ~ 0
DRAIN2
$Comp
L Pufferfish:5V #SUPPLY0108
U 1 1
P 7300 2500
F 0 "#SUPPLY0108" H 7300 2500 50  0001 C CNN
F 1 "5V" H 7300 2722 59  0000 C CNN
F 2 "" H 7300 2500 50  0001 C CNN
F 3 "" H 7300 2500 50  0001 C CNN
	1    7300 2500
	1    0    0    -1  
$EndComp
$Comp
L Pufferfish:RES_SMD_0805 R?
U 1 1
P 7300 2700
AR Path="/5F7BB76C" Ref="R?"  Part="1" 
AR Path="/5EE41C08/5F7BB76C" Ref="R?"  Part="1" 
AR Path="/5F073FE9/5F7BB76C" Ref="R?"  Part="1" 
AR Path="/5F073FC4/5F7BB76C" Ref="R42"  Part="1" 
F 0 "R42" V 7095 2700 50  0000 C CNN
F 1 "RES_SMD_0805" H 7380 2510 50  0001 L CNN
F 2 "Pufferfish:RES_SMD_0805" H 7500 2300 50  0001 C CNN
F 3 "~" H 7300 2700 50  0001 C CNN
F 4 "?%" H 7450 2600 50  0001 C CNN "Tolerance"
F 5 "10KΩ" V 7186 2700 50  0000 C CNN "Resistance"
	1    7300 2700
	1    0    0    -1  
$EndComp
Wire Wire Line
	7300 2600 7300 2500
Wire Wire Line
	7150 2900 7300 2900
Wire Wire Line
	7300 2800 7300 2900
Text Notes 5950 4100 0    50   ~ 0
To membrane buttons
$Comp
L Pufferfish:RES_SMD_0805 R?
U 1 1
P 5200 2700
AR Path="/5F72ED62" Ref="R?"  Part="1" 
AR Path="/5EE41C08/5F72ED62" Ref="R?"  Part="1" 
AR Path="/5F073FE9/5F72ED62" Ref="R?"  Part="1" 
AR Path="/5F073FC4/5F72ED62" Ref="R40"  Part="1" 
F 0 "R40" V 4995 2700 50  0000 C CNN
F 1 "RES_SMD_0805" H 5280 2510 50  0001 L CNN
F 2 "Pufferfish:RES_SMD_0805" H 5400 2300 50  0001 C CNN
F 3 "~" H 5200 2700 50  0001 C CNN
F 4 "?%" H 5350 2600 50  0001 C CNN "Tolerance"
F 5 "10KΩ" V 5086 2700 50  0000 C CNN "Resistance"
	1    5200 2700
	1    0    0    -1  
$EndComp
$Comp
L Pufferfish:RES_SMD_0805 R?
U 1 1
P 4000 4150
AR Path="/5F895137" Ref="R?"  Part="1" 
AR Path="/5EE41C08/5F895137" Ref="R?"  Part="1" 
AR Path="/5F073FE9/5F895137" Ref="R?"  Part="1" 
AR Path="/5F073FC4/5F895137" Ref="R43"  Part="1" 
F 0 "R43" V 3795 4150 50  0000 C CNN
F 1 "RES_SMD_0805" H 4080 3960 50  0001 L CNN
F 2 "Pufferfish:RES_SMD_0805" H 4200 3750 50  0001 C CNN
F 3 "~" H 4000 4150 50  0001 C CNN
F 4 "?%" H 4150 4050 50  0001 C CNN "Tolerance"
F 5 "1Ω" V 3886 4150 50  0000 C CNN "Resistance"
	1    4000 4150
	0    -1   -1   0   
$EndComp
$Comp
L Pufferfish:GND #GND?
U 1 1
P 4200 4150
AR Path="/5F8983EF" Ref="#GND?"  Part="1" 
AR Path="/5EE41C08/5F8983EF" Ref="#GND?"  Part="1" 
AR Path="/5F073FE9/5F8983EF" Ref="#GND?"  Part="1" 
AR Path="/5F073FC4/5F8983EF" Ref="#GND0109"  Part="1" 
F 0 "#GND0109" H 4200 4150 50  0001 C CNN
F 1 "GND" H 4200 4020 59  0000 C CNN
F 2 "" H 4200 4150 50  0001 C CNN
F 3 "" H 4200 4150 50  0001 C CNN
	1    4200 4150
	0    -1   -1   0   
$EndComp
$Comp
L Pufferfish:RES_SMD_0805 R?
U 1 1
P 9000 5550
AR Path="/5F89DFF5" Ref="R?"  Part="1" 
AR Path="/5EE41C08/5F89DFF5" Ref="R?"  Part="1" 
AR Path="/5F073FE9/5F89DFF5" Ref="R?"  Part="1" 
AR Path="/5F073FC4/5F89DFF5" Ref="R44"  Part="1" 
F 0 "R44" V 8795 5550 50  0000 C CNN
F 1 "RES_SMD_0805" H 9080 5360 50  0001 L CNN
F 2 "Pufferfish:RES_SMD_0805" H 9200 5150 50  0001 C CNN
F 3 "~" H 9000 5550 50  0001 C CNN
F 4 "?%" H 9150 5450 50  0001 C CNN "Tolerance"
F 5 "1Ω" V 8886 5550 50  0000 C CNN "Resistance"
	1    9000 5550
	1    0    0    -1  
$EndComp
$Comp
L Pufferfish:GND #GND?
U 1 1
P 9000 5750
AR Path="/5F89DFFB" Ref="#GND?"  Part="1" 
AR Path="/5EE41C08/5F89DFFB" Ref="#GND?"  Part="1" 
AR Path="/5F073FE9/5F89DFFB" Ref="#GND?"  Part="1" 
AR Path="/5F073FC4/5F89DFFB" Ref="#GND0110"  Part="1" 
F 0 "#GND0110" H 9000 5750 50  0001 C CNN
F 1 "GND" H 9000 5620 59  0000 C CNN
F 2 "" H 9000 5750 50  0001 C CNN
F 3 "" H 9000 5750 50  0001 C CNN
	1    9000 5750
	1    0    0    -1  
$EndComp
$Comp
L Pufferfish:RES_SMD_0805 R?
U 1 1
P 9900 5550
AR Path="/5F8A1044" Ref="R?"  Part="1" 
AR Path="/5EE41C08/5F8A1044" Ref="R?"  Part="1" 
AR Path="/5F073FE9/5F8A1044" Ref="R?"  Part="1" 
AR Path="/5F073FC4/5F8A1044" Ref="R45"  Part="1" 
F 0 "R45" V 9695 5550 50  0000 C CNN
F 1 "RES_SMD_0805" H 9980 5360 50  0001 L CNN
F 2 "Pufferfish:RES_SMD_0805" H 10100 5150 50  0001 C CNN
F 3 "~" H 9900 5550 50  0001 C CNN
F 4 "?%" H 10050 5450 50  0001 C CNN "Tolerance"
F 5 "1Ω" V 9786 5550 50  0000 C CNN "Resistance"
	1    9900 5550
	-1   0    0    1   
$EndComp
$Comp
L Pufferfish:GND #GND?
U 1 1
P 9900 5750
AR Path="/5F8A104A" Ref="#GND?"  Part="1" 
AR Path="/5EE41C08/5F8A104A" Ref="#GND?"  Part="1" 
AR Path="/5F073FE9/5F8A104A" Ref="#GND?"  Part="1" 
AR Path="/5F073FC4/5F8A104A" Ref="#GND0111"  Part="1" 
F 0 "#GND0111" H 9900 5750 50  0001 C CNN
F 1 "GND" H 9900 5620 59  0000 C CNN
F 2 "" H 9900 5750 50  0001 C CNN
F 3 "" H 9900 5750 50  0001 C CNN
	1    9900 5750
	1    0    0    -1  
$EndComp
Text Notes 4400 4200 0    50   ~ 0
Prototyping\nresistor
Text Notes 9200 5950 0    50   ~ 0
Prototyping\nresistors
$Comp
L Pufferfish:5V #SUPPLY?
U 1 1
P 5250 4450
F 0 "#SUPPLY?" H 5250 4450 50  0001 C CNN
F 1 "5V" H 5250 4672 59  0000 C CNN
F 2 "" H 5250 4450 50  0001 C CNN
F 3 "" H 5250 4450 50  0001 C CNN
	1    5250 4450
	1    0    0    -1  
$EndComp
$Comp
L Device:Q_PMOS_GSD Q12
U 1 1
P 5550 4750
F 0 "Q12" H 5755 4796 50  0000 L CNN
F 1 "Q_PMOS_GSD" H 5755 4705 50  0000 L CNN
F 2 "Package_TO_SOT_SMD:SuperSOT-3" H 5750 4850 50  0001 C CNN
F 3 "~" H 5550 4750 50  0001 C CNN
	1    5550 4750
	1    0    0    -1  
$EndComp
Wire Wire Line
	5650 4450 5650 4550
Wire Wire Line
	5250 4650 5250 4750
Wire Wire Line
	5250 4750 5150 4750
Wire Wire Line
	5350 4750 5250 4750
Connection ~ 5250 4750
Wire Wire Line
	5650 4950 5650 5150
Wire Wire Line
	5650 5150 5450 5150
$Comp
L Pufferfish:5V #SUPPLY?
U 1 1
P 5450 6300
F 0 "#SUPPLY?" H 5450 6300 50  0001 C CNN
F 1 "5V" H 5450 6522 59  0000 C CNN
F 2 "" H 5450 6300 50  0001 C CNN
F 3 "" H 5450 6300 50  0001 C CNN
	1    5450 6300
	1    0    0    -1  
$EndComp
$Comp
L Pufferfish:5V #SUPPLY?
U 1 1
P 5250 5600
F 0 "#SUPPLY?" H 5250 5600 50  0001 C CNN
F 1 "5V" H 5250 5822 59  0000 C CNN
F 2 "" H 5250 5600 50  0001 C CNN
F 3 "" H 5250 5600 50  0001 C CNN
	1    5250 5600
	1    0    0    -1  
$EndComp
Wire Wire Line
	5250 5800 5250 5900
Wire Wire Line
	5250 5900 5150 5900
Wire Wire Line
	5350 5900 5250 5900
Connection ~ 5250 5900
Wire Wire Line
	5650 6300 5450 6300
Wire Wire Line
	5650 5600 5650 5700
Wire Wire Line
	5650 6100 5650 6300
$Comp
L Pufferfish:5V #SUPPLY?
U 1 1
P 7150 5150
F 0 "#SUPPLY?" H 7150 5150 50  0001 C CNN
F 1 "5V" H 7150 5372 59  0000 C CNN
F 2 "" H 7150 5150 50  0001 C CNN
F 3 "" H 7150 5150 50  0001 C CNN
	1    7150 5150
	1    0    0    -1  
$EndComp
$Comp
L Pufferfish:5V #SUPPLY?
U 1 1
P 6950 4450
F 0 "#SUPPLY?" H 6950 4450 50  0001 C CNN
F 1 "5V" H 6950 4672 59  0000 C CNN
F 2 "" H 6950 4450 50  0001 C CNN
F 3 "" H 6950 4450 50  0001 C CNN
	1    6950 4450
	1    0    0    -1  
$EndComp
Wire Wire Line
	7350 4450 7350 4550
Wire Wire Line
	6950 4650 6950 4750
Wire Wire Line
	6950 4750 6850 4750
Wire Wire Line
	7050 4750 6950 4750
Connection ~ 6950 4750
Wire Wire Line
	7350 4950 7350 5150
Wire Wire Line
	7350 5150 7150 5150
$Comp
L Pufferfish:5V #SUPPLY?
U 1 1
P 7150 6250
F 0 "#SUPPLY?" H 7150 6250 50  0001 C CNN
F 1 "5V" H 7150 6472 59  0000 C CNN
F 2 "" H 7150 6250 50  0001 C CNN
F 3 "" H 7150 6250 50  0001 C CNN
	1    7150 6250
	1    0    0    -1  
$EndComp
$Comp
L Pufferfish:5V #SUPPLY?
U 1 1
P 6950 5550
F 0 "#SUPPLY?" H 6950 5550 50  0001 C CNN
F 1 "5V" H 6950 5772 59  0000 C CNN
F 2 "" H 6950 5550 50  0001 C CNN
F 3 "" H 6950 5550 50  0001 C CNN
	1    6950 5550
	1    0    0    -1  
$EndComp
Wire Wire Line
	7350 5550 7350 5650
Wire Wire Line
	6950 5750 6950 5850
Wire Wire Line
	6950 5850 6850 5850
Wire Wire Line
	7050 5850 6950 5850
Connection ~ 6950 5850
Wire Wire Line
	7350 6050 7350 6250
Wire Wire Line
	7350 6250 7150 6250
$EndSCHEMATC
